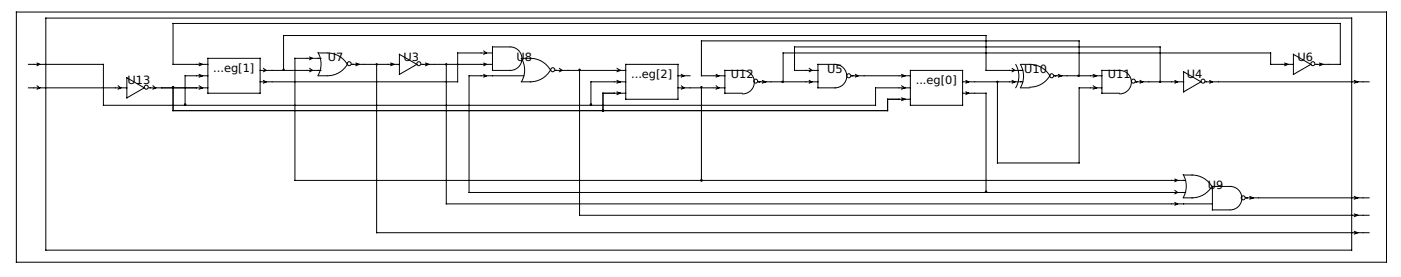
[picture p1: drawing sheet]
<svg xmlns="http://www.w3.org/2000/svg" width="266mm" height="52mm" viewBox="0 0 266 52" stroke-linecap="round" stroke-linejoin="round" font-family="sans-serif">
<g fill="none" stroke="#000" stroke-width=".19">
<path d="M3.1 2.3h259.8v47.4h-259.8zM5.4 12.2h14.2v7.7h146.4v-3.3h6.6M5.4 16.6h18.7M7 11.9l.5 .3-.5 .2M7 16.3l.5 .3-.5 .3M8.7 3.4h247.6v44h-247.6zM22.4 16.3l.5 .3-.5 .3M24.1 14.7l3.3 1.9-3.3 1.9zM28.2 16.6h11.2M29 16.3l.5 .3-.5 .3M32.8 16.6v4.4h135.5v-2.2h4.3M37.8 11.9l.6 .3-.6 .2"/>
<path d="M37.8 14.1l.6 .2-.6 .3M37.8 16.3l.6 .3-.6 .3M39.4 11h9.9v6.6h-9.9zM39.4 12.2h-6.6v-7.8h221.4v7.8h-4.7M39.4 14.3h-4.3v5.6M49.3 13.3h11.6M50 13l.5 .3-.5 .3M50 15.2l.5 .3-.5 .2M53.8 13.3v-6.6h133.2v6.6h7M58.7 10.8l.5 .2-.5 .3M58.7 13l.5 .3-.5 .3M60.3 9.9a4.4 4.4 0 0 1 0 4.4"/>
<path d="M60.4 14.3h1.6M60.4 10h1.6M60.9 11h-5v23.2h168.9M62.1 10a4.4 4.4 0 0 1 3.8 2.2M65.9 12.2a4.4 4.4 0 0 1-3.8 2.1M66.7 12.2h9M67.5 11.9l.6 .3-.6 .2M71.4 12.2v31.9h188.2M74.1 11.9l.6 .3-.6 .2M75.7 10.3l3.3 1.9-3.3 1.9zM79.9 12.2h13.5M80.7 11.9l.6 .3-.6 .2"/>
<path d="M84.6 12.2v26.4h145.3M91.7 9.6l.6 .4-.6 .3M91.7 11.9l.6 .3-.6 .2M91.7 14.1l.6 .2-.6 .3M93.4 10h-6.6v5.5h-37.5M96.7 8.9h-3.3v4.4h3.3M96.8 8.9a2.22 2.22 0 0 1 2.2 2.2 2.22 2.22 0 0 1-2.2 2.2M98.9 11h1.7M98.9 15.5h1.7M98.9 11.1a4.4 4.4 0 0 1 0 4.4M99.4 14.3h-10.4v22.1h135.8M100.6 11a4.4 4.4 0 0 1 3.8 2.2"/>
<path d="M104.4 13.3a4.4 4.4 0 0 1-3.8 2.2M105.3 13.3h13.4M106.1 13l.5 .3-.5 .3M109.9 13.3v27.5h149.7M117 13l.7 .3-.7 .3M117 15.2l.7 .3-.7 .2M117 17.4l.7 .2-.7 .3M118.7 17.6h-4.3v3.4M118.7 12.2h9.9v6.6h-9.9zM118.7 15.5h-6.6v4.4M128.6 16.6h6.6M128.6 14.3h2.3"/>
<path d="M129.2 16.3l.5 .3-.5 .3M129.2 14.1l.5 .2-.5 .3M133 16.6v17.6M135.2 14.3h-2.2v-6.6h71.6v6.6M135.3 16.6h2.2M135.3 14.3h2.2M135.8 14.1l.5 .2-.5 .3M135.8 16.3l.5 .3-.5 .3M140.8 13.3h-3.3v4.3h3.3M140.8 13.3a2.22 2.22 0 0 1 2.3 2.3 2.22 2.22 0 0 1-2.3 2.2M143.8 15.5h11.3M144.6 15.2l.6 .3-.6 .2"/>
<path d="M153.5 13l.5 .3-.5 .3M153.5 15.2l.5 .3-.5 .2M155.1 13.3h-4.4v-4.4h69.3v6.6M158.4 12.2a2.22 2.22 0 0 1 2.2 2.2 2.22 2.22 0 0 1-2.2 2.2M158.4 12.2h-3.3v4.4h3.3M161.5 14.3h11.1M162.2 14.1l.5 .2-.5 .3M171 14.1l.6 .2-.6 .3M171 16.3l.6 .3-.6 .3M171 18.5l.6 .3-.6 .2M172.6 13.3h10v6.6h-10zM182.6 17.6h4.4v18.8"/>
<path d="M182.6 15.5h11.4M183.2 15.2l.5 .3-.5 .2M183.2 17.4l.5 .2-.5 .3M189.2 15.5v15.4h15.4v-14.3h4.4M191.9 13l.6 .3-.6 .3M191.9 15.2l.6 .3-.6 .2M192.6 12.2a4.4 4.4 0 0 1 0 4.4M193.5 12.2a4.4 4.4 0 0 1 0 4.4M193.6 12.2h1.7M193.6 16.6h1.7M195.3 12.2a4.4 4.4 0 0 1 3.8 2.2M199.1 14.3a4.4 4.4 0 0 1-3.8 2.2"/>
<path d="M200 14.3h9M200.7 14.1l.6 .2-.6 .3M207.3 14.1l.7 .2-.7 .3M207.3 16.3l.7 .3-.7 .3M212.3 13.3h-3.3v4.3h3.3M212.3 13.3a2.22 2.22 0 0 1 2.3 2.3 2.22 2.22 0 0 1-2.3 2.2M215.3 15.5h9.2M216.2 15.2l.5 .3-.5 .2M222.8 15.2l.5 .3-.5 .2M224.5 13.6l3.3 1.9-3.3 1.9zM228.5 15.5h31.1M229.4 15.2l.5 .3-.5 .2"/>
<path d="M243.6 11.9l.7 .3-.7 .2M245.3 12.2h-4.3v-2.2h-92.5v5.5M245.3 10.3l3.3 1.9-3.3 1.9zM250.2 11.9l.7 .3-.7 .2M256.8 15.2l.7 .3-.7 .2M222.8 33.9l.5 .3-.5 .2M222.8 36.1l.5 .3-.5 .3M222.8 38.4l.5 .2-.5 .3M224.4 33a4.4 4.4 0 0 1 0 4.4M224.5 37.5h1.6M224.5 33.1h1.6M226 33.1a4.4 4.4 0 0 1 3.8 2.2"/>
<path d="M229.8 35.3a4.4 4.4 0 0 1-3.8 2.2M233.2 35.3h-3.3v4.4h3.3M233.3 35.3a2.22 2.22 0 0 1 2.2 2.2 2.22 2.22 0 0 1-2.2 2.2M236.3 37.5h23.3M237 37.2l.7 .3-.7 .2M256.8 37.2l.7 .3-.7 .2M256.8 40.5l.7 .3-.7 .2M256.8 43.8l.7 .3-.7 .2"/>
<circle cx="27.7" cy="16.5" r=".38"/>
<circle cx="32.8" cy="16.5" r=".13"/>
<circle cx="66.2" cy="12.1" r=".38"/>
<circle cx="79.4" cy="12.1" r=".38"/>
<circle cx="104.8" cy="13.2" r=".38"/>
<circle cx="143.3" cy="15.4" r=".38"/>
<circle cx="161" cy="14.3" r=".38"/>
<circle cx="199.4" cy="14.3" r=".38"/>
<circle cx="214.9" cy="15.4" r=".38"/>
<circle cx="228.1" cy="15.4" r=".38"/>
<circle cx="249" cy="12.1" r=".38"/>
<circle cx="114.4" cy="21" r=".13"/>
<circle cx="235.8" cy="37.5" r=".38"/>
</g>
<g fill="#000" stroke="#000" stroke-width=".19">
<circle cx="32.8" cy="16.5" r=".13"/>
<circle cx="35.1" cy="19.8" r=".13"/>
<circle cx="53.8" cy="13.2" r=".13"/>
<circle cx="71.4" cy="12.2" r=".13"/>
<circle cx="84.6" cy="12.2" r=".13"/>
<circle cx="109.9" cy="13.2" r=".13"/>
<circle cx="112.1" cy="19.8" r=".13"/>
<circle cx="133" cy="16.5" r=".13"/>
<circle cx="148.4" cy="15.5" r=".13"/>
<circle cx="189.2" cy="15.5" r=".13"/>
<circle cx="204.5" cy="14.3" r=".13"/>
<circle cx="220" cy="15.5" r=".13"/>
<circle cx="114.4" cy="21" r=".13"/>
<circle cx="133" cy="34.2" r=".13"/>
<circle cx="187" cy="36.3" r=".13"/>
</g>
<g font-size="2.2">
<text x="62.2" y="11.6">U7</text>
<text x="76.5" y="11.6">U3</text>
<text x="98" y="11.6">U8</text>
<text x="246.1" y="11.6">U6</text>
<text x="24.2" y="16">U13</text>
<text x="40.4" y="13.7">...eg[1]</text>
<text x="119.7" y="14.9">...eg[2]</text>
<text x="138.6" y="14.9">U12</text>
<text x="156.9" y="13.8">U5</text>
<text x="173.7" y="16">...eg[0]</text>
<text x="194.2" y="13.8">U10</text>
<text x="210.1" y="14.9">U11</text>
<text x="225.1" y="14.9">U4</text>
<text x="229" y="35.8">U9</text>
</g>
</svg>
